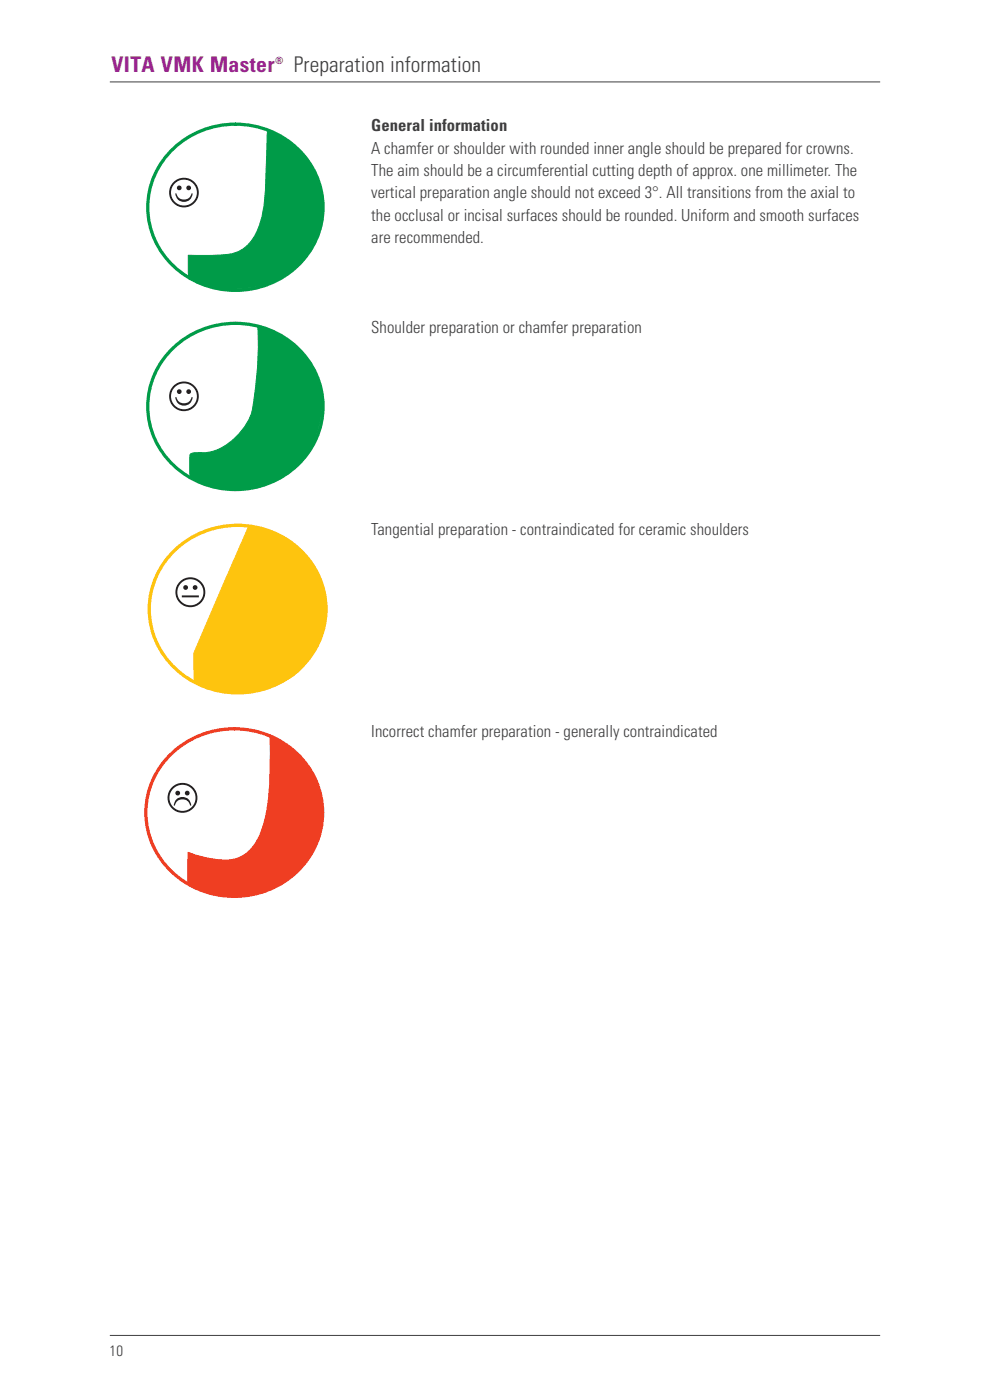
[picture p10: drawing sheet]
<svg xmlns="http://www.w3.org/2000/svg" width="210mm" height="297mm" viewBox="0 0 210 297" stroke-linecap="round" stroke-linejoin="round" font-family="sans-serif">
<path d="M23.3 17.4h163.4" fill="none" stroke="#3e3e3f" stroke-width=".21"/>
<path d="M56.9 27.5a10.5 10.5 0 0 0 3.4 1.9 17.4 17.4 0 0 1 7.5 19.1l-1 2.4a14.3 14.3 0 0 1-4.4 5.9 17.4 17.4 0 0 1-11.8 4.5 21.4 21.4 0 0 1-10-2.1l-.6-.2v-4.9h6.6a10.9 10.9 0 0 0 4.8-1.2 11.2 11.2 0 0 0 4.2-7.1 80.9 80.9 0 0 0 .9-12l.2-4.8z" fill="#009b48"/>
<path d="M56.9 27.5a10.5 10.5 0 0 0 3.4 1.9 17.4 17.4 0 0 1 7.5 19.1l-1 2.4a14.3 14.3 0 0 1-4.4 5.9 17.4 17.4 0 0 1-11.8 4.5 21.4 21.4 0 0 1-10-2.1l-.6-.2v-4.9h6.6a10.9 10.9 0 0 0 4.8-1.2 11.2 11.2 0 0 0 4.2-7.1 80.9 80.9 0 0 0 .9-12l.2-4.8z" fill="none" stroke="#009e49" stroke-width=".21"/>
<path d="M36.2 32.1a19.1 19.1 0 0 1 31 5.4 17.5 17.5 0 0 1-12 23.4 18.7 18.7 0 0 1-23.5-13.6 17 17 0 0 1 4.5-15.2z" fill="none" stroke="#009b48" stroke-width=".69"/>
<path d="M39.5 39.9a.5 .5 0 0 1 1 0 .5 .5 0 0 1-1 0zM37.5 39.9a.5 .5 0 0 1 1 0 .5 .5 0 0 1-1 0zM37.2 41h.2a1.63 1.63 0 0 0 1.6 1.3 1.63 1.63 0 0 0 1.6-1.3h.3a1.85 1.85 0 0 1-1.9 1.8 1.85 1.85 0 0 1-1.8-1.8zM36.3 40.9a2.75 2.75 0 0 0 5.5 0 2.75 2.75 0 0 0-5.5 0zM35.9 40.9a3.2 3.2 0 0 1 6.3 0 3.2 3.2 0 0 1-6.3 0z" fill="#231f20"/>
<path d="M54.7 69.2a19.4 19.4 0 0 1 12.7 11.1 14.5 14.5 0 0 1 .3 9.8 16.3 16.3 0 0 1-4.5 8.3l-1.6 1.2a15.9 15.9 0 0 1-9.7 4.1 18.6 18.6 0 0 1-11.8-2.4h.1l.1-.2v-4.5a1.52 1.52 0 0 1 1.6-.6 9.5 9.5 0 0 0 7.6-2.8 12 12 0 0 0 4.4-8.5 70.1 70.1 0 0 0 .8-15.5z" fill="#009c48"/>
<path d="M54.7 69.2a19.4 19.4 0 0 1 12.7 11.1 14.5 14.5 0 0 1 .3 9.8 16.3 16.3 0 0 1-4.5 8.3l-1.6 1.2a15.9 15.9 0 0 1-9.7 4.1 18.6 18.6 0 0 1-11.8-2.4h.1l.1-.2v-4.5a1.52 1.52 0 0 1 1.6-.6 9.5 9.5 0 0 0 7.6-2.8 12 12 0 0 0 4.4-8.5 70.1 70.1 0 0 0 .8-15.5z" fill="none" stroke="#009e49" stroke-width=".21"/>
<path d="M36.2 74.3a19.1 19.1 0 0 1 31 5.4 17.5 17.5 0 0 1-12 23.5 18.7 18.7 0 0 1-23.5-13.6 17 17 0 0 1 4.5-15.3z" fill="none" stroke="#009c48" stroke-width=".69"/>
<path d="M39.5 83.1a.5 .5 0 0 1 1 0 .5 .5 0 0 1-1 0zM37.5 83.1a.5 .5 0 0 1 1 0 .5 .5 0 0 1-1 0zM37.2 84.3h.2a1.63 1.63 0 0 0 1.6 1.3 1.63 1.63 0 0 0 1.6-1.3h.3a1.85 1.85 0 0 1-1.9 1.8 1.85 1.85 0 0 1-1.8-1.8zM36.3 84.1a2.75 2.75 0 0 0 5.5 0 2.75 2.75 0 0 0-5.5 0zM35.9 84.1a3.2 3.2 0 0 1 6.3 0 3.2 3.2 0 0 1-6.3 0z" fill="#231f20"/>
<path d="M52.7 111.7l1.1 .1a18.3 18.3 0 0 1 8 3.3 20.2 20.2 0 0 1 6.3 8.1 17.7 17.7 0 0 1-2.8 16.8 16.1 16.1 0 0 1-12.1 6.6 21.2 21.2 0 0 1-11.8-1.8l-.2-.1-.1-4.8a3.2 3.2 0 0 1 .4-2.4z" fill="#fec40e" stroke="#fec40e" stroke-width=".21"/>
<path d="M36.6 117.2a19.2 19.2 0 0 1 31.2 5.5 17.6 17.6 0 0 1-12.1 23.6 18.8 18.8 0 0 1-23.7-13.7 17.1 17.1 0 0 1 4.6-15.4z" fill="none" stroke="#fec40e" stroke-width=".69"/>
<path d="M40.9 124.6a.5 .5 0 0 1 1 0 .5 .5 0 0 1-1 0zM38.9 124.6a.5 .5 0 0 1 1 0 .5 .5 0 0 1-1 0zM38.6 126.3h3.6v.4h-3.6zM37.6 125.6a2.8 2.8 0 0 0 5.6 0 2.8 2.8 0 0 0-5.6 0zM37.2 125.6a3.2 3.2 0 0 1 6.4 0 3.2 3.2 0 0 1-6.4 0z" fill="#231f20"/>
<path d="M57.2 155.8l.1 .2a23.5 23.5 0 0 1 8.6 7.8 13.8 13.8 0 0 1 2.5 9.7 15.4 15.4 0 0 1-6.4 11.9 17.8 17.8 0 0 1-12 4.7 15.3 15.3 0 0 1-10.1-2.7h-.1l.1-6.6a23 23 0 0 0 8.2 1.6 7.6 7.6 0 0 0 6.8-4.9 37.5 37.5 0 0 0 2.4-14.3z" fill="#ef3e22"/>
<path d="M57.2 155.8l.1 .2a23.5 23.5 0 0 1 8.6 7.8 13.8 13.8 0 0 1 2.5 9.7 15.4 15.4 0 0 1-6.4 11.9 17.8 17.8 0 0 1-12 4.7 15.3 15.3 0 0 1-10.1-2.7h-.1l.1-6.6a23 23 0 0 0 8.2 1.6 7.6 7.6 0 0 0 6.8-4.9 37.5 37.5 0 0 0 2.4-14.3z" fill="none" stroke="#ef4224" stroke-width=".21"/>
<path d="M35.9 160.4a19.2 19.2 0 0 1 31.2 5.4 17.6 17.6 0 0 1-12.1 23.6 18.8 18.8 0 0 1-23.7-13.6 17.1 17.1 0 0 1 4.6-15.4z" fill="none" stroke="#ef3e22" stroke-width=".69"/>
<path d="M39.2 168.2a.5 .5 0 0 1 1 0 .5 .5 0 0 1-1 0zM37.2 168.2a.5 .5 0 0 1 1 0 .5 .5 0 0 1-1 0zM37.4 169.6a1.87 1.87 0 0 1 2-.4 1.87 1.87 0 0 1 1.2 1.7h-.3a1.65 1.65 0 0 0-1.6-1.3 1.65 1.65 0 0 0-1.6 1.3h-.3l.1-.4zM35.9 169.3a2.8 2.8 0 0 0 5.6 0 2.8 2.8 0 0 0-5.6 0zM35.5 169.3a3.2 3.2 0 0 1 6.4 0 3.2 3.2 0 0 1-6.4 0z" fill="#231f20"/>
<path d="M23.3 283.3h163.4" fill="none" stroke="#3e3e3f" stroke-width=".21"/>
<text font-size="4.6" fill="#99248e" x="23.7" y="15.3">VITA VMK Master</text>
<text font-size="4.6" fill="#3e3e3f" x="62.4" y="15.2">Preparation information</text>
<g font-size="3.5" fill="#3e3e3f">
<text x="78.8" y="27.8">General information</text>
<text x="78.8" y="32.6">A chamfer or shoulder with rounded inner angle should be prepared for crowns.</text>
<text x="78.8" y="37.3">The aim should be a circumferential cutting depth of approx. one millimeter. The</text>
<text x="78.8" y="42.1">vertical preparation angle should not exceed 3°. All transitions from the axial to</text>
<text x="78.8" y="46.9">the occlusal or incisal surfaces should be rounded. Uniform and smooth surfaces</text>
<text x="78.8" y="51.6">are recommended.</text>
<text x="78.8" y="70.7">Shoulder preparation or chamfer preparation</text>
<text x="78.8" y="113.5">Tangential preparation - contraindicated for ceramic shoulders</text>
<text x="78.8" y="156.4">Incorrect chamfer preparation - generally contraindicated</text>
</g>
<text font-size="3.2" fill="#3e3e3f" x="23.3" y="287.6">10</text>
<text font-size="2.1" fill="#99248e" x="58.4" y="13.5">®</text>
</svg>
